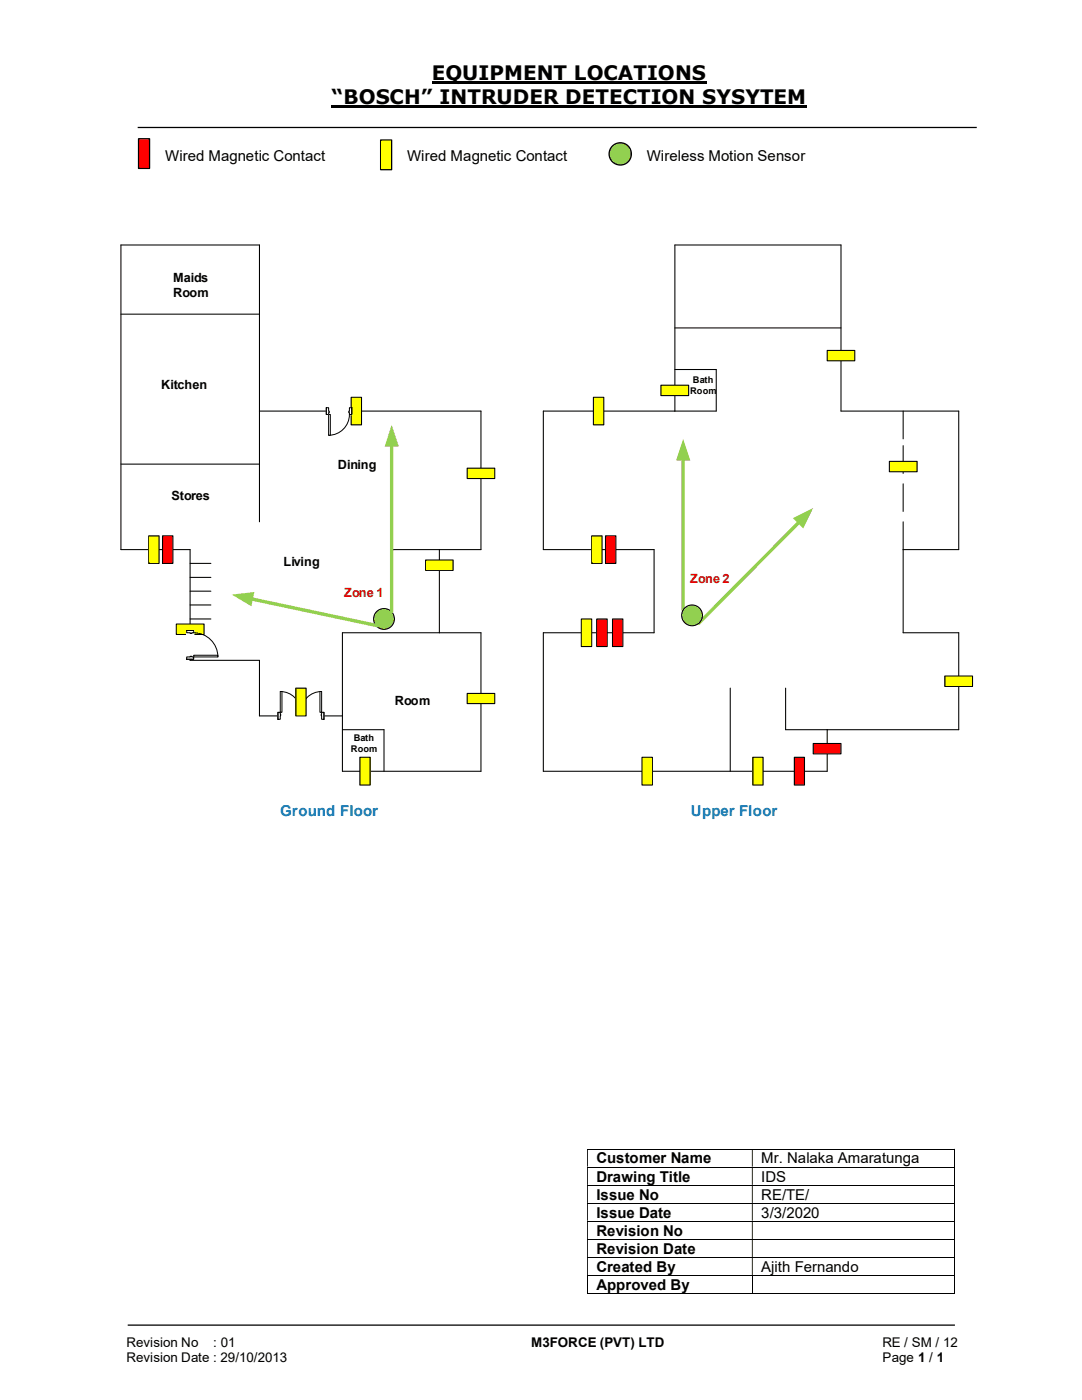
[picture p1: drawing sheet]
<svg xmlns="http://www.w3.org/2000/svg" width="216mm" height="279mm" viewBox="0 0 216 279" stroke-linecap="round" stroke-linejoin="round" font-family="sans-serif">
<path d="M86.1 16.5h54.9M66.2 21.3h94.8" fill="none" stroke="#000" stroke-width=".42"/>
<path d="M27.5 25.4h167.4M25.5 264.5h165" fill="none" stroke="#000" stroke-width=".25"/>
<g fill="none" stroke="#000" stroke-width=".2">
<path d="M117.1 229.3h73.3M117.1 232.9h73.3M117.1 236.6h73.3M190.5 229.4v3.4M190.5 233v3.5M190.5 236.6v3.5M117.1 240.2h73.3M117.1 243.7h73.3M117.1 247.4h73.3M117.1 251h73.3M117.1 254.6h73.3M117.1 258.1h32.9"/>
<path d="M117.2 254.6v3.6M150.1 254.6v3.6M150.2 258.1h40.2M190.5 240.2v3.4M190.5 243.8v3.5M190.5 247.4v3.5M190.5 251v3.5M190.5 254.6v3.6"/>
</g>
<g fill="#000">
<path d="M190.4 229.3l.1 .1zM117.1 229.4h.2v3.4h-.2zM150 229.4h.2v3.4h-.2z" fill-rule="evenodd"/>
<path d="M190.4 232.8h.1v.2h-.1zM117.1 233h.2v3.5h-.2zM150 233h.2v3.5h-.2z" fill-rule="evenodd"/>
<path d="M190.4 236.5h.1v.1h-.1zM117.1 236.6h.2v3.5h-.2zM150 236.6h.2v3.5h-.2z" fill-rule="evenodd"/>
<path d="M190.4 240.1h.1v.1h-.1zM117.1 240.2h.2v3.4h-.2zM150 240.2h.2v3.4h-.2z" fill-rule="evenodd"/>
<path d="M190.4 243.6h.1v.2h-.1zM117.1 243.8h.2v3.5h-.2zM150 243.8h.2v3.5h-.2z" fill-rule="evenodd"/>
<path d="M190.4 247.3h.1v.1h-.1zM117.1 247.4h.2v3.5h-.2zM150 247.4h.2v3.5h-.2z" fill-rule="evenodd"/>
<path d="M190.4 250.9h.1v.1h-.1zM117.1 251h.2v3.5h-.2zM150 251h.2v3.5h-.2z" fill-rule="evenodd"/>
</g>
<path d="M190.4 254.5l.1 .1zM190.4 258.1h.1v.1h-.1z" fill="#000"/>
<g fill="none" stroke="#000" stroke-width=".21">
<path d="M24.1 62.7h27.7M134.7 73.7h8.2v8.3h-34.5v27.7h22.1v16.6h-22.1v27.6M134.7 65.4h33.1M24.1 92.6h27.7M51.8 82h44.2v27.7h-17.9M134.7 82v-33.1h33.1v33.1h23.5v27.7h-11.1M37.9 112.4h4.2M51.8 104.1v-55.2h-27.7v60.8h13.8v22.1h13.9v11.1h16.5M87.7 109.7v16.6M180.2 104.1v22.2h11.1v19.3h-34.5v-8.3M68.3 126.3h27.7v27.6h-27.7zM145.7 137.3v16.6"/>
<path d="M68.3 145.6h8.3v8.3M165.1 145.6v8.3"/>
</g>
<circle cx="76.6" cy="123.5" r="2.08" fill="#92d050"/>
<g fill="none" stroke="#000" stroke-width=".21">
<path d="M108.4 153.9h56.7"/>
<circle cx="76.6" cy="123.5" r="2.08"/>
</g>
<path d="M50.1 119.5l25.3 5.4" fill="none" stroke="#92d050" stroke-width=".68"/>
<path d="M46.2 118.7l4.6-.5-.6 2.8z" fill="#92d050"/>
<path d="M78.1 88.8v33.3" fill="none" stroke="#92d050" stroke-width=".68"/>
<path d="M78.1 84.8l1.5 4.3h-2.8z" fill="#92d050"/>
<path d="M159.5 104.2l-20.1 20.2" fill="none" stroke="#92d050" stroke-width=".68"/>
<path d="M158.2 103.4l4.1-2-2 4.1z" fill="#92d050"/>
<path d="M136.3 91.5v30.3" fill="none" stroke="#92d050" stroke-width=".68"/>
<path d="M136.3 87.6l1.5 4.3h-2.9z" fill="#92d050"/>
<path d="M37.9 115.2h4.2M37.9 118h4.2M37.9 120.7h4.2M37.9 123.5h4.2" fill="none" stroke="#000" stroke-width=".21"/>
<path d="M55.5 142.1h9.1v1.5h-9.1z" fill="#fff"/>
<path d="M55.5 142.1h9.1v1.5h-9.1z" fill="none" stroke="#fff" stroke-width=".2"/>
<path d="M64.2 142.2v1.4h.4v-1.4zM55.5 142.2h.4v1.4h-.4z" fill-rule="evenodd" fill="#fff"/>
<path d="M55.9 142.5v-.3h-.4v1.4h.4v-.7M64.2 142.5v-.3h.4v1.4h-.4v-.7" fill="none" stroke="#000" stroke-width=".2"/>
<path d="M64.1 142.5l.1 .4zM55.9 142.5l.1 .4z" fill-rule="evenodd" fill="#fff"/>
<path d="M55.9 138a4.1 4.1 0 0 1 4.1 4.2 4.2 4.2 0 0 1 4.2-4.2M55.5 142.2v1.4M55.9 142.5v.4M64.2 142.5v.4M64.6 142.2v1.4" fill="none" stroke="#000" stroke-width=".2"/>
<path d="M55.9 138h.4v4.2h-.4z" fill-rule="evenodd" fill="#fff"/>
<path d="M55.9 138h.4v4.2h-.4z" fill="none" stroke="#000" stroke-width=".2"/>
<path d="M63.8 138h.4v4.2h-.4z" fill-rule="evenodd" fill="#fff"/>
<path d="M63.8 138h.4v4.2h-.4z" fill="none" stroke="#000" stroke-width=".2"/>
<circle cx="138.1" cy="122.8" r="2.07" fill="#92d050"/>
<circle cx="138.1" cy="122.8" r="2.07" fill="none" stroke="#000" stroke-width=".21"/>
<path d="M59 137.3h2.1v5.6h-2.1z" fill="#ff0"/>
<path d="M59 137.3h2.1v5.6h-2.1z" fill="none" stroke="#000" stroke-width=".21"/>
<path d="M128.1 151.1h2.1v5.6h-2.1z" fill="#ff0"/>
<path d="M128.1 151.1h2.1v5.6h-2.1z" fill="none" stroke="#000" stroke-width=".21"/>
<path d="M71.8 151.1h2.1v5.6h-2.1z" fill="#ff0"/>
<path d="M71.8 151.1h2.1v5.6h-2.1z" fill="none" stroke="#000" stroke-width=".21"/>
<path d="M150.2 151.1h2.1v5.6h-2.1z" fill="#ff0"/>
<path d="M150.2 151.1h2.1v5.6h-2.1z" fill="none" stroke="#000" stroke-width=".21"/>
<path d="M93.2 138.4h5.5v2h-5.5z" fill-rule="evenodd" fill="#ff0"/>
<path d="M93.2 138.4h5.5v2h-5.5z" fill="none" stroke="#000" stroke-width=".21"/>
<path d="M70.1 79.3h2v5.5h-2z" fill="#ff0"/>
<path d="M70.1 79.3h2v5.5h-2z" fill="none" stroke="#000" stroke-width=".21"/>
<path d="M93.2 93.4h5.5v2.1h-5.5z" fill-rule="evenodd" fill="#ff0"/>
<path d="M93.2 93.4h5.5v2.1h-5.5z" fill="none" stroke="#000" stroke-width=".21"/>
<path d="M35.2 124.5h5.5v2.1h-5.5z" fill-rule="evenodd" fill="#ff0"/>
<path d="M35.2 124.5h5.5v2.1h-5.5z" fill="none" stroke="#000" stroke-width=".21"/>
<path d="M84.9 111.8h5.5v2h-5.5z" fill-rule="evenodd" fill="#ff0"/>
<path d="M84.9 111.8h5.5v2h-5.5z" fill="none" stroke="#000" stroke-width=".21"/>
<path d="M65.1 81.3h5.1v1.5h-5.1z" fill="#fff"/>
<path d="M65.1 81.3h5.1v1.5h-5.1z" fill="none" stroke="#fff" stroke-width=".2"/>
<path d="M65.1 81.4v1.3h.5v-1.3zM69.7 81.4h.5v1.3h-.5z" fill-rule="evenodd" fill="#fff"/>
<path d="M65.6 82v-.6h-.5v1.3h.5v-.3M69.7 82v-.6h.5v1.3h-.5v-.3" fill="none" stroke="#000" stroke-width=".2"/>
<path d="M65.6 82v.4h.1v-.4zM69.6 82h.1v.4h-.1z" fill-rule="evenodd" fill="#fff"/>
<path d="M65.1 81.4v1.3M65.6 82h.1v.4h-.1M69.7 82.7a4.2 4.2 0 0 1-4.1 4.2M69.7 82h-.1v.4h.1M70.2 81.4v1.3" fill="none" stroke="#000" stroke-width=".2"/>
<path d="M65.6 82.7h.3v4.2h-.3z" fill-rule="evenodd" fill="#fff"/>
<path d="M65.6 82.7h.3v4.2h-.3z" fill="none" stroke="#000" stroke-width=".2"/>
<path d="M188.5 134.9h5.6v2.1h-5.6z" fill-rule="evenodd" fill="#ff0"/>
<path d="M188.5 134.9h5.6v2.1h-5.6z" fill="none" stroke="#000" stroke-width=".21"/>
<path d="M158.5 151.1h2v5.6h-2z" fill="#f00"/>
<path d="M158.5 151.1h2v5.6h-2z" fill="none" stroke="#000" stroke-width=".21"/>
<path d="M118.4 79.3h2.1v5.5h-2.1z" fill="#ff0"/>
<path d="M118.4 79.3h2.1v5.5h-2.1z" fill="none" stroke="#000" stroke-width=".21"/>
<path d="M162.3 148.4h5.5v2.1h-5.5z" fill-rule="evenodd" fill="#f00"/>
<path d="M162.3 148.4h5.5v2.1h-5.5z" fill="none" stroke="#000" stroke-width=".21"/>
<path d="M118.1 106.9h2v5.5h-2z" fill="#ff0"/>
<path d="M118.1 106.9h2v5.5h-2z" fill="none" stroke="#000" stroke-width=".21"/>
<path d="M116 123.5h2.1v5.5h-2.1z" fill="#ff0"/>
<path d="M116 123.5h2.1v5.5h-2.1z" fill="none" stroke="#000" stroke-width=".21"/>
<path d="M131.9 76.9h5.5v2.1h-5.5z" fill-rule="evenodd" fill="#ff0"/>
<path d="M131.9 76.9h5.5v2.1h-5.5z" fill="none" stroke="#000" stroke-width=".21"/>
<path d="M29.7 106.9h2v5.5h-2z" fill="#ff0"/>
<path d="M29.7 106.9h2v5.5h-2z" fill="none" stroke="#000" stroke-width=".21"/>
<path d="M120.8 106.9h2.1v5.5h-2.1z" fill="#f00"/>
<path d="M120.8 106.9h2.1v5.5h-2.1z" fill="none" stroke="#000" stroke-width=".21"/>
<path d="M165.1 69.9h5.5v2.1h-5.5z" fill-rule="evenodd" fill="#ff0"/>
<path d="M165.1 69.9h5.5v2.1h-5.5zM180.2 82v5.6M180.2 88.9v5.6M180.2 96.6v5.5" fill="none" stroke="#000" stroke-width=".21"/>
<path d="M122.2 123.5h2.1v5.5h-2.1z" fill="#f00"/>
<path d="M122.2 123.5h2.1v5.5h-2.1z" fill="none" stroke="#000" stroke-width=".21"/>
<path d="M32.4 106.9h2.1v5.5h-2.1z" fill="#f00"/>
<path d="M32.4 106.9h2.1v5.5h-2.1z" fill="none" stroke="#000" stroke-width=".21"/>
<path d="M37.2 125.8h1.5v5.8h-1.5z" fill-rule="evenodd" fill="#fff"/>
<path d="M37.2 125.8h1.5v5.8h-1.5z" fill="none" stroke="#fff" stroke-width=".2"/>
<path d="M37.3 131.1v.5h1.4v-.5zM37.3 125.8h1.4v.5h-1.4z" fill-rule="evenodd" fill="#fff"/>
<path d="M37.9 131.1h-.6v.5h1.4v-.5h-.4M37.9 126.3h-.6v-.5h1.4v.5h-.4" fill="none" stroke="#000" stroke-width=".2"/>
<path d="M37.9 131v.1h.4v-.1zM37.9 126.3h.4v.1h-.4z" fill-rule="evenodd" fill="#fff"/>
<path d="M37.3 131.6h1.4M37.3 125.8h1.4M37.9 131.1v-.1h.4v.1M37.9 126.3v.1h.4v-.1M38.7 126.3a4.8 4.8 0 0 1 4.8 4.8" fill="none" stroke="#000" stroke-width=".2"/>
<path d="M38.7 130.8h4.8v.3h-4.8z" fill="#fff"/>
<path d="M38.7 130.8h4.8v.3h-4.8z" fill="none" stroke="#000" stroke-width=".2"/>
<path d="M119.1 123.5h2.1v5.5h-2.1z" fill="#f00"/>
<path d="M119.1 123.5h2.1v5.5h-2.1z" fill="none" stroke="#000" stroke-width=".21"/>
<path d="M177.5 92.1h5.5v2h-5.5z" fill-rule="evenodd" fill="#ff0"/>
<path d="M177.5 92.1h5.5v2h-5.5z" fill="none" stroke="#000" stroke-width=".21"/>
<path d="M27.6 27.7h2.2v5.9h-2.2z" fill="#f00"/>
<path d="M27.6 27.7h2.2v5.9h-2.2z" fill="none" stroke="#000" stroke-width=".25"/>
<path d="M75.9 27.9h2.2v6h-2.2z" fill="#ff0"/>
<path d="M75.9 27.9h2.2v6h-2.2z" fill="none" stroke="#000" stroke-width=".25"/>
<circle cx="123.8" cy="30.7" r="2.22" fill="#92d050"/>
<circle cx="123.8" cy="30.7" r="2.22" fill="none" stroke="#000" stroke-width=".25"/>
<g font-size="4">
<text x="86.1" y="16">EQUIPMENT LOCATIONS</text>
<text x="66.2" y="20.8">“BOSCH” INTRUDER DETECTION SYSYTEM</text>
</g>
<g font-size="3">
<text x="33" y="32.1">Wired Magnetic Contact</text>
<text x="81.3" y="32.1">Wired Magnetic Contact</text>
<text x="129.1" y="32.1">Wireless Motion Sensor</text>
<text x="119" y="232.2">Customer Name</text>
<text x="151.9" y="232.2">Mr. Nalaka Amaratunga</text>
<text x="119" y="235.8">Drawing Title</text>
<text x="119" y="239.4">Issue No</text>
<text x="151.9" y="235.8">IDS</text>
<text x="151.9" y="239.4">RE/TE/</text>
<text x="119" y="243">Issue Date</text>
<text x="151.9" y="243">3/3/2020</text>
<text x="119" y="246.6">Revision No</text>
<text x="119" y="250.2">Revision Date</text>
<text x="119" y="253.8">Created By</text>
<text x="119" y="257.4">Approved By</text>
<text x="151.9" y="253.8">Ajith Fernando</text>
</g>
<g font-size="3" fill="#0070c0">
<text x="55.9" y="162.9">Ground Floor</text>
<text x="137.8" y="162.9">Upper Floor</text>
</g>
<g font-size="2.7">
<text x="25.2" y="268.8">Revision No</text>
<text x="42.6" y="268.8">: 01</text>
<text x="106" y="268.8">M3FORCE (PVT) LTD</text>
<text x="176.1" y="268.8">RE / SM / 12</text>
<text x="25.2" y="271.8">Revision Date : 29/10/2013</text>
<text x="176.1" y="271.8">Page 1 / 1</text>
</g>
<g font-size="2.5">
<text x="34.6" y="56.2">Maids</text>
<text x="34.6" y="59.2">Room</text>
<text x="32.2" y="77.7">Kitchen</text>
<text x="67.4" y="93.6">Dining</text>
<text x="34.2" y="99.8">Stores</text>
<text x="56.6" y="113">Living</text>
<text x="78.8" y="140.6">Room</text>
</g>
<g font-size="2.5" fill="#c00000">
<text x="68.7" y="119.1">Zone 1</text>
<text x="137.7" y="116.4">Zone 2</text>
</g>
<g font-size="1.8">
<text x="138.3" y="76.4">Bath</text>
<text x="137.7" y="78.6">Room</text>
<text x="70.6" y="148">Bath</text>
<text x="70" y="150.2">Room</text>
</g>
</svg>
